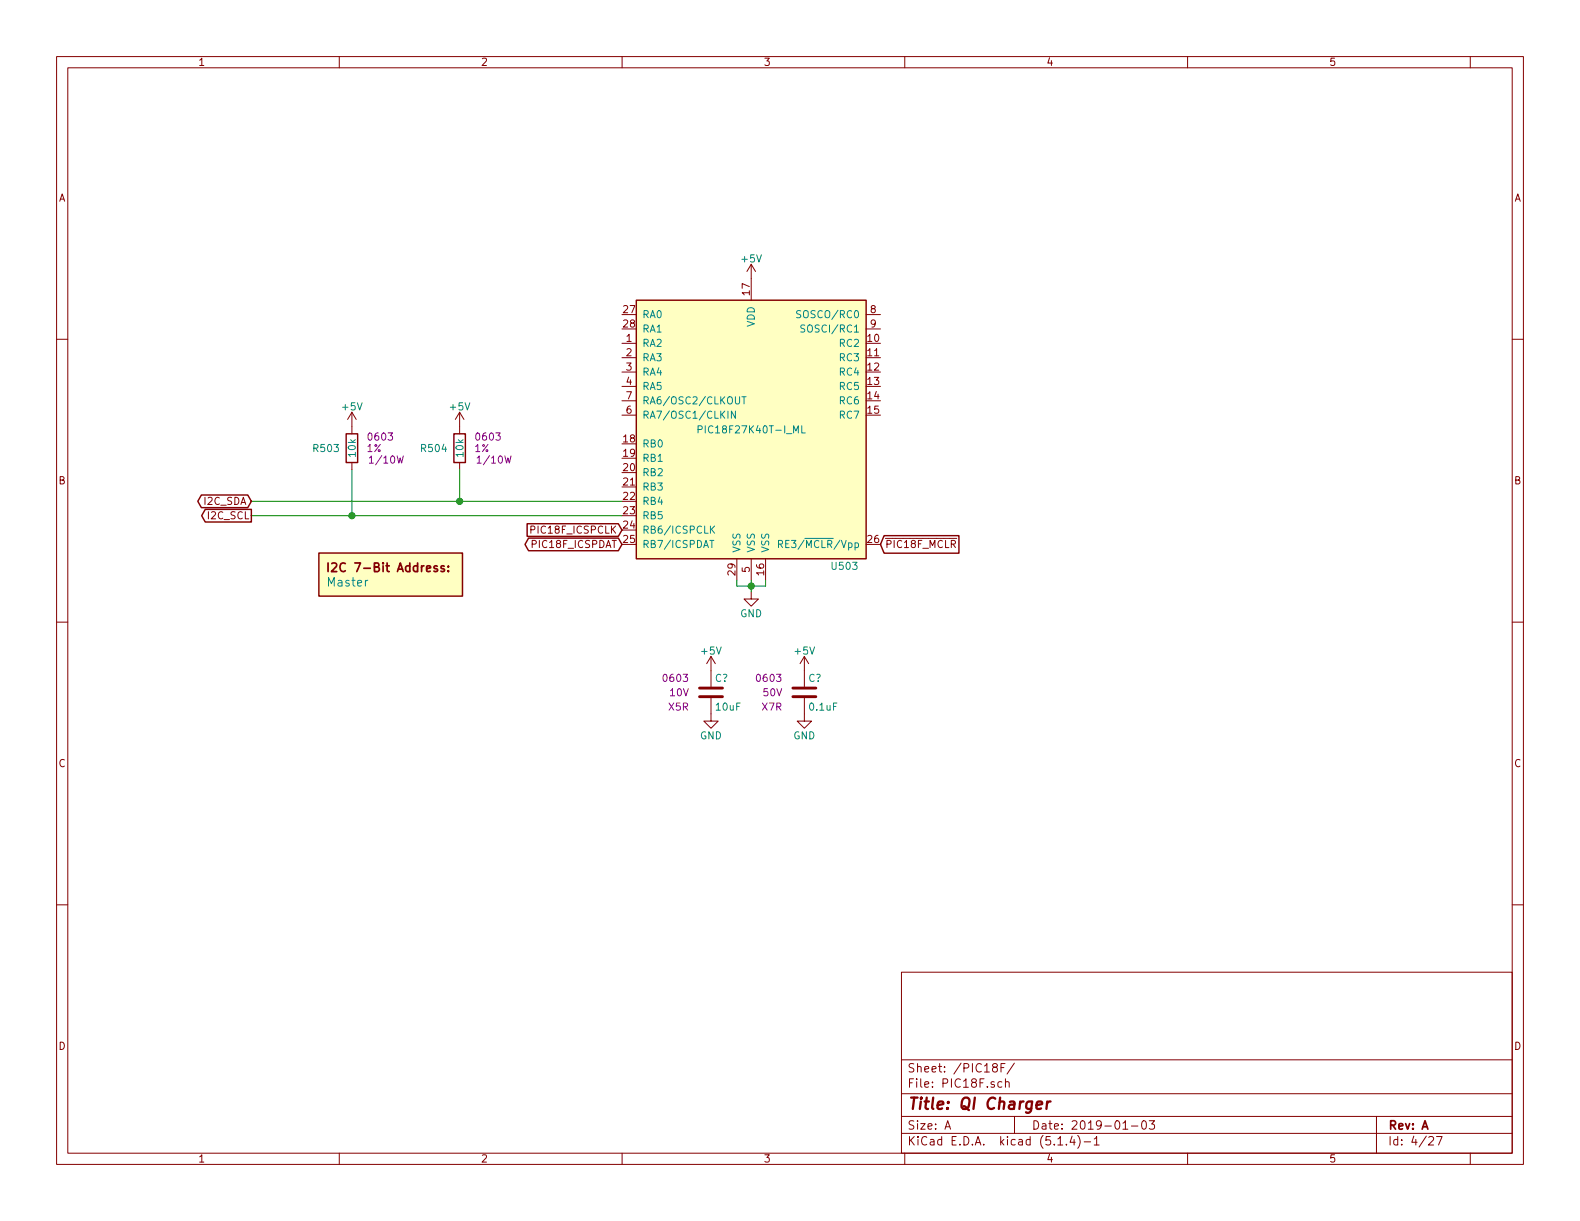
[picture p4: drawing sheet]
EESchema Schematic File Version 4
LIBS:multidrop_display_board-cache
EELAYER 30 0
EELAYER END
$Descr A 11000 8500
encoding utf-8
Sheet 4 27
Title "QI Charger"
Date "2019-01-03"
Rev "A"
Comp ""
Comment1 ""
Comment2 ""
Comment3 ""
Comment4 ""
$EndDescr
$Comp
L Custom_Library:PIC18(L)F27K40T-I_ML U503
U 1 1
P 5230 2990
F 0 "U503" H 5980 2040 50  0000 R CNN
F 1 "PIC18F27K40T-I_ML" H 5230 2990 50  0000 C CNN
F 2 "Housings_DFN_QFN:QFN-28-1EP_6x6mm_Pitch0.65mm" H 5230 2990 50  0001 C CNN
F 3 "http://ww1.microchip.com/downloads/en/DeviceDoc/PIC18LF27_47K40-Data-Sheet-40001844E.pdf" H 5230 2990 50  0001 C CNN
F 4 "PIC18F27K40T-I/MLCT-ND" H 5230 2990 50  0001 C CNN "Digi-Key PN"
	1    5230 2990
	1    0    0    -1  
$EndComp
$Comp
L power:GND #PWR0145
U 1 1
P 5230 4120
F 0 "#PWR0145" H 5230 3870 50  0001 C CNN
F 1 "GND" H 5230 3970 50  0000 C CNN
F 2 "" H 5230 4120 50  0001 C CNN
F 3 "" H 5230 4120 50  0001 C CNN
	1    5230 4120
	1    0    0    -1  
$EndComp
Wire Wire Line
	5230 4120 5230 4080
Wire Wire Line
	5230 4080 5330 4080
Wire Wire Line
	5330 4080 5330 4040
Connection ~ 5230 4080
Wire Wire Line
	5230 4080 5230 4040
Wire Wire Line
	5230 4080 5130 4080
Wire Wire Line
	5130 4080 5130 4040
$Comp
L power:+5V #PWR0146
U 1 1
P 5230 1940
F 0 "#PWR0146" H 5230 1790 50  0001 C CNN
F 1 "+5V" H 5230 2080 50  0000 C CNN
F 2 "" H 5230 1940 50  0001 C CNN
F 3 "" H 5230 1940 50  0001 C CNN
	1    5230 1940
	1    0    0    -1  
$EndComp
Text GLabel 6130 3790 2    50   Input ~ 0
~PIC18F_MCLR
Text GLabel 4330 3790 0    50   BiDi ~ 0
PIC18F_ICSPDAT
Text GLabel 4330 3690 0    50   Input ~ 0
PIC18F_ICSPCLK
$Comp
L Custom_Library:R_Custom R?
U 1 1
P 3200 3120
AR Path="/5BB27BA3/5C1DDC4E" Ref="R?"  Part="1" 
AR Path="/5BB27BF7/5C1DDC4E" Ref="R?"  Part="1" 
AR Path="/5C1DE17A/5C1DDC4E" Ref="R?"  Part="1" 
AR Path="/5C1D5CCA/5C1DDC4E" Ref="R504"  Part="1" 
AR Path="/5F73F790/5C1DDC4E" Ref="R504"  Part="1" 
F 0 "R504" H 3120 3120 50  0000 R CNN
F 1 "10k" V 3200 3120 50  0000 C CNN
F 2 "Resistors_SMD:R_0603" H 3200 3120 50  0001 C CNN
F 3 "" H 3200 3120 50  0001 C CNN
F 4 "0603" H 3300 3200 50  0000 L CNN "display_footprint"
F 5 "1%" H 3300 3120 50  0000 L CNN "Tolerance"
F 6 "1/10W" H 3310 3040 50  0000 L CNN "Wattage"
F 7 "RHM10KADCT-ND" H 3500 3520 60  0001 C CNN "Digi-Key PN"
	1    3200 3120
	1    0    0    -1  
$EndComp
$Comp
L Custom_Library:R_Custom R?
U 1 1
P 2450 3120
AR Path="/5BB27BA3/5C1DDC59" Ref="R?"  Part="1" 
AR Path="/5BB27BF7/5C1DDC59" Ref="R?"  Part="1" 
AR Path="/5C1DE17A/5C1DDC59" Ref="R?"  Part="1" 
AR Path="/5C1D5CCA/5C1DDC59" Ref="R503"  Part="1" 
AR Path="/5F73F790/5C1DDC59" Ref="R503"  Part="1" 
F 0 "R503" H 2370 3120 50  0000 R CNN
F 1 "10k" V 2450 3120 50  0000 C CNN
F 2 "Resistors_SMD:R_0603" H 2450 3120 50  0001 C CNN
F 3 "" H 2450 3120 50  0001 C CNN
F 4 "0603" H 2550 3200 50  0000 L CNN "display_footprint"
F 5 "1%" H 2550 3120 50  0000 L CNN "Tolerance"
F 6 "1/10W" H 2560 3040 50  0000 L CNN "Wattage"
F 7 "RHM10KADCT-ND" H 2750 3520 60  0001 C CNN "Digi-Key PN"
	1    2450 3120
	1    0    0    -1  
$EndComp
Wire Wire Line
	1750 3490 3200 3490
Wire Wire Line
	1750 3590 2450 3590
Wire Wire Line
	2450 3270 2450 3590
Connection ~ 2450 3590
Wire Wire Line
	3200 3270 3200 3490
Connection ~ 3200 3490
Text GLabel 1750 3490 0    50   BiDi ~ 0
I2C_SDA
Text GLabel 1750 3590 0    50   Output ~ 0
I2C_SCL
$Comp
L power:+5V #PWR?
U 1 1
P 2450 2970
AR Path="/5C1DE17A/5C1DDC80" Ref="#PWR?"  Part="1" 
AR Path="/5C1D5CCA/5C1DDC80" Ref="#PWR0153"  Part="1" 
AR Path="/5F73F790/5C1DDC80" Ref="#PWR0153"  Part="1" 
F 0 "#PWR0153" H 2450 2820 50  0001 C CNN
F 1 "+5V" H 2450 3110 50  0000 C CNN
F 2 "" H 2450 2970 50  0001 C CNN
F 3 "" H 2450 2970 50  0001 C CNN
	1    2450 2970
	1    0    0    -1  
$EndComp
$Comp
L power:+5V #PWR?
U 1 1
P 3200 2970
AR Path="/5C1DE17A/5C1DDC86" Ref="#PWR?"  Part="1" 
AR Path="/5C1D5CCA/5C1DDC86" Ref="#PWR0154"  Part="1" 
AR Path="/5F73F790/5C1DDC86" Ref="#PWR0154"  Part="1" 
F 0 "#PWR0154" H 3200 2820 50  0001 C CNN
F 1 "+5V" H 3200 3110 50  0000 C CNN
F 2 "" H 3200 2970 50  0001 C CNN
F 3 "" H 3200 2970 50  0001 C CNN
	1    3200 2970
	1    0    0    -1  
$EndComp
Wire Wire Line
	3200 3490 4330 3490
Wire Wire Line
	2450 3590 4330 3590
$Comp
L Custom_Library:I2C_Address DOC501
U 1 1
P 2720 4050
F 0 "DOC501" H 2720 4300 60  0001 C CNN
F 1 "Master" H 2270 4050 60  0000 L CNN
F 2 "" H 2720 4400 60  0001 C CNN
F 3 "" H 2720 4400 60  0001 C CNN
	1    2720 4050
	1    0    0    -1  
$EndComp
$Comp
L Custom_Library:C_Custom C?
U 1 1
P 5600 4820
F 0 "C?" H 5625 4920 50  0000 L CNN
F 1 "0.1uF" H 5625 4720 50  0000 L CNN
F 2 "Capacitors_SMD:C_0603" H 5638 4670 50  0001 C CNN
F 3 "" H 5625 4920 50  0001 C CNN
F 4 "0603" H 5450 4920 50  0000 R CNN "display_footprint"
F 5 "50V" H 5450 4820 50  0000 R CNN "Voltage"
F 6 "X7R" H 5450 4720 50  0000 R CNN "Dielectric"
F 7 "399-7845-1-ND" H 5600 4820 50  0001 C CNN "Digi-Key PN"
	1    5600 4820
	1    0    0    -1  
$EndComp
$Comp
L power:GND #PWR?
U 1 1
P 5600 4970
F 0 "#PWR?" H 5600 4720 50  0001 C CNN
F 1 "GND" H 5600 4820 50  0000 C CNN
F 2 "" H 5600 4970 50  0001 C CNN
F 3 "" H 5600 4970 50  0001 C CNN
	1    5600 4970
	1    0    0    -1  
$EndComp
$Comp
L Custom_Library:C_Custom C?
U 1 1
P 4950 4820
AR Path="/5C1D5CD8/5F790EC0" Ref="C?"  Part="1" 
AR Path="/5C1D5CCA/5F790EC0" Ref="C?"  Part="1" 
AR Path="/5C26E09A/5F790EC0" Ref="C?"  Part="1" 
AR Path="/5D739492/5F790EC0" Ref="C?"  Part="1" 
AR Path="/5E28CFDF/5F790EC0" Ref="C?"  Part="1" 
AR Path="/5E36CE18/5F790EC0" Ref="C?"  Part="1" 
AR Path="/5E3C80C8/5F790EC0" Ref="C?"  Part="1" 
AR Path="/5E3C97B4/5F790EC0" Ref="C?"  Part="1" 
AR Path="/5E2A7EE3/5F790EC0" Ref="C?"  Part="1" 
AR Path="/5E07B870/5F790EC0" Ref="C?"  Part="1" 
AR Path="/5E93A1E8/5F790EC0" Ref="C?"  Part="1" 
AR Path="/5F74004E/5F790EC0" Ref="C?"  Part="1" 
AR Path="/5F73F820/5F790EC0" Ref="C?"  Part="1" 
AR Path="/5F73F790/5F790EC0" Ref="C?"  Part="1" 
F 0 "C?" H 4975 4920 50  0000 L CNN
F 1 "10uF" H 4975 4720 50  0000 L CNN
F 2 "Capacitors_SMD:C_0603" H 4988 4670 50  0001 C CNN
F 3 "" H 4975 4920 50  0001 C CNN
F 4 "490-10474-1-ND" H 5375 5320 60  0001 C CNN "Digi-Key PN"
F 5 "0603" H 4800 4920 50  0000 R CNN "display_footprint"
F 6 "10V" H 4800 4820 50  0000 R CNN "Voltage"
F 7 "X5R" H 4800 4720 50  0000 R CNN "Dielectric"
	1    4950 4820
	1    0    0    -1  
$EndComp
$Comp
L power:GND #PWR?
U 1 1
P 4950 4970
F 0 "#PWR?" H 4950 4720 50  0001 C CNN
F 1 "GND" H 4950 4820 50  0000 C CNN
F 2 "" H 4950 4970 50  0001 C CNN
F 3 "" H 4950 4970 50  0001 C CNN
	1    4950 4970
	1    0    0    -1  
$EndComp
$Comp
L power:+5V #PWR?
U 1 1
P 4950 4670
F 0 "#PWR?" H 4950 4520 50  0001 C CNN
F 1 "+5V" H 4950 4810 50  0000 C CNN
F 2 "" H 4950 4670 50  0001 C CNN
F 3 "" H 4950 4670 50  0001 C CNN
	1    4950 4670
	1    0    0    -1  
$EndComp
$Comp
L power:+5V #PWR?
U 1 1
P 5600 4670
F 0 "#PWR?" H 5600 4520 50  0001 C CNN
F 1 "+5V" H 5600 4810 50  0000 C CNN
F 2 "" H 5600 4670 50  0001 C CNN
F 3 "" H 5600 4670 50  0001 C CNN
	1    5600 4670
	1    0    0    -1  
$EndComp
$EndSCHEMATC
